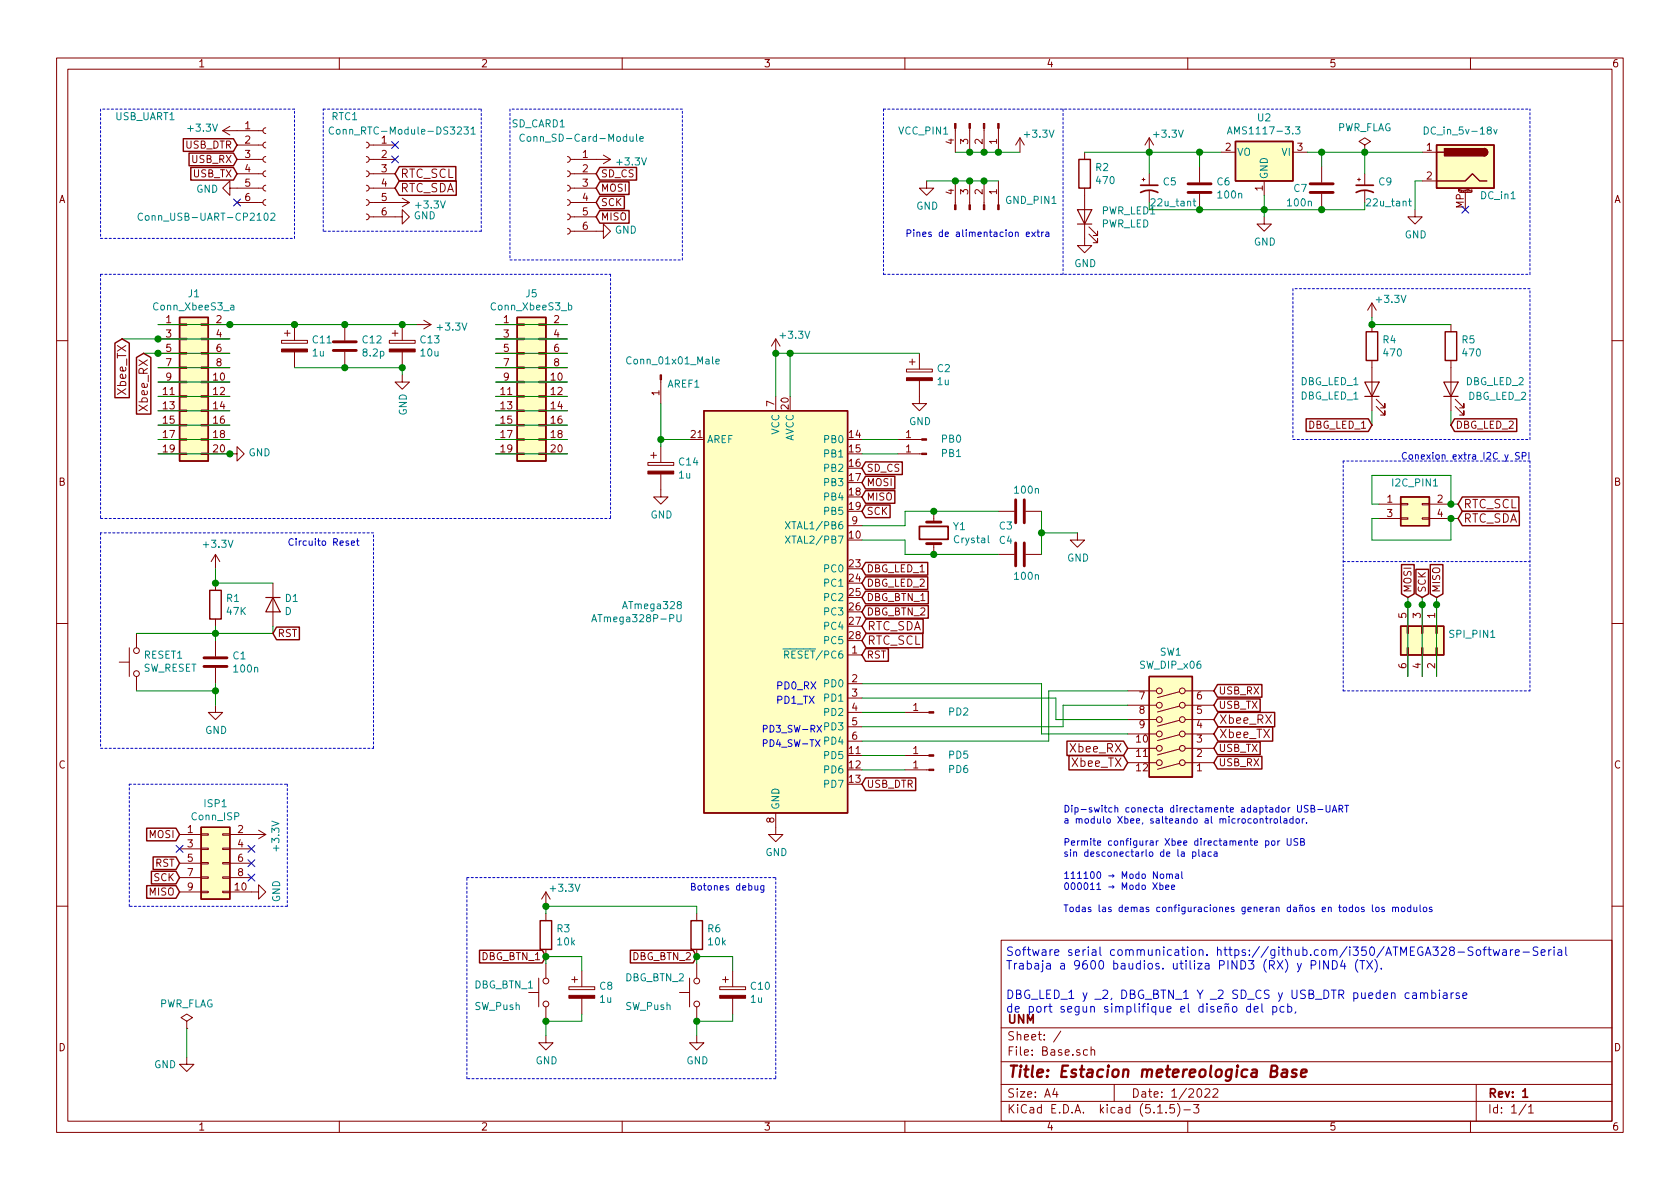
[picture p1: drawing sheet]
EESchema Schematic File Version 4
EELAYER 30 0
EELAYER END
$Descr A4 11693 8268
encoding utf-8
Sheet 1 1
Title "Estacion metereologica Base"
Date "1/2022"
Rev "1"
Comp "UNM"
Comment1 ""
Comment2 ""
Comment3 ""
Comment4 ""
$EndDescr
$Comp
L MCU_Microchip_ATmega:ATmega328P-PU ATmega328
U 1 1
P 5400 4250
F 0 "ATmega328" H 4756 4296 50  0000 R CNN
F 1 "ATmega328P-PU" H 4756 4205 50  0000 R CNN
F 2 "Package_DIP:DIP-28_W7.62mm_Socket" H 5400 4250 50  0001 C CIN
F 3 "http://ww1.microchip.com/downloads/en/DeviceDoc/ATmega328_P%20AVR%20MCU%20with%20picoPower%20Technology%20Data%20Sheet%2040001984A.pdf" H 5400 4250 50  0001 C CNN
	1    5400 4250
	1    0    0    -1  
$EndComp
$Comp
L Connector:Conn_01x06_Female J?
U 1 1
P 1850 1100
AR Path="/609983D9/609CA6F3" Ref="J?"  Part="1" 
AR Path="/609CA6F3" Ref="USB_UART1"  Part="1" 
F 0 "USB_UART1" H 800 1400 50  0000 L CNN
F 1 "Conn_USB-UART-CP2102" H 950 700 50  0000 L CNN
F 2 "Connector_PinSocket_2.54mm:PinSocket_1x06_P2.54mm_Vertical" H 1850 1100 50  0001 C CNN
F 3 "~" H 1850 1100 50  0001 C CNN
	1    1850 1100
	1    0    0    -1  
$EndComp
Text GLabel 1650 1000 0    50   Input ~ 0
USB_DTR
Text GLabel 1650 1100 0    50   Input ~ 0
USB_RX
Text GLabel 1650 1200 0    50   Input ~ 0
USB_TX
NoConn ~ 1650 1400
$Comp
L power:GND #PWR?
U 1 1
P 1650 1300
AR Path="/609983D9/609CA6FD" Ref="#PWR?"  Part="1" 
AR Path="/609CA6FD" Ref="#PWR06"  Part="1" 
F 0 "#PWR06" H 1650 1050 50  0001 C CNN
F 1 "GND" V 1655 1172 50  0000 R CNN
F 2 "" H 1650 1300 50  0001 C CNN
F 3 "" H 1650 1300 50  0001 C CNN
	1    1650 1300
	0    1    1    0   
$EndComp
$Comp
L power:+3.3V #PWR?
U 1 1
P 1650 900
AR Path="/609983D9/609CA703" Ref="#PWR?"  Part="1" 
AR Path="/609CA703" Ref="#PWR05"  Part="1" 
F 0 "#PWR05" H 1650 750 50  0001 C CNN
F 1 "+3.3V" V 1665 1028 50  0000 L CNN
F 2 "" H 1650 900 50  0001 C CNN
F 3 "" H 1650 900 50  0001 C CNN
	1    1650 900 
	0    -1   -1   0   
$EndComp
Wire Notes Line
	2050 750  700  750 
Wire Notes Line
	700  750  700  1650
Wire Notes Line
	700  1650 2050 1650
Wire Notes Line
	2050 1650 2050 750 
$Comp
L Connector:Conn_01x06_Female RTC1
U 1 1
P 2550 1200
F 0 "RTC1" H 2700 1600 50  0000 C CNN
F 1 "Conn_RTC-Module-DS3231" H 2300 1500 50  0000 C CNN
F 2 "Connector_PinSocket_2.54mm:PinSocket_1x06_P2.54mm_Vertical" H 2550 1200 50  0001 C CNN
F 3 "~" H 2550 1200 50  0001 C CNN
	1    2550 1200
	-1   0    0    -1  
$EndComp
Text GLabel 2750 1300 2    59   Input ~ 0
RTC_SDA
Text GLabel 2750 1200 2    59   Input ~ 0
RTC_SCL
$Comp
L power:+3.3V #PWR09
U 1 1
P 2750 1400
F 0 "#PWR09" H 2750 1250 50  0001 C CNN
F 1 "+3.3V" V 2765 1528 50  0000 L CNN
F 2 "" H 2750 1400 50  0001 C CNN
F 3 "" H 2750 1400 50  0001 C CNN
	1    2750 1400
	0    1    1    0   
$EndComp
$Comp
L power:GND #PWR010
U 1 1
P 2750 1500
F 0 "#PWR010" H 2750 1250 50  0001 C CNN
F 1 "GND" V 2755 1372 50  0000 R CNN
F 2 "" H 2750 1500 50  0001 C CNN
F 3 "" H 2750 1500 50  0001 C CNN
	1    2750 1500
	0    -1   -1   0   
$EndComp
NoConn ~ 2750 1100
NoConn ~ 2750 1000
Wire Notes Line
	2250 750  3350 750 
Wire Notes Line
	3350 750  3350 1600
Wire Notes Line
	3350 1600 2250 1600
Wire Notes Line
	2250 1600 2250 750 
$Comp
L Connector:Conn_01x06_Female J?
U 1 1
P 3950 1300
AR Path="/609BBA6C/609D2D27" Ref="J?"  Part="1" 
AR Path="/609D2D27" Ref="SD_CARD1"  Part="1" 
F 0 "SD_CARD1" H 4150 1750 50  0000 C CNN
F 1 "Conn_SD-Card-Module" H 3850 1650 50  0000 C CNN
F 2 "Connector_PinSocket_2.54mm:PinSocket_1x06_P2.54mm_Vertical" H 3950 1300 50  0001 C CNN
F 3 "~" H 3950 1300 50  0001 C CNN
	1    3950 1300
	-1   0    0    -1  
$EndComp
$Comp
L power:+3.3V #PWR?
U 1 1
P 4150 1100
AR Path="/609BBA6C/609D2D2D" Ref="#PWR?"  Part="1" 
AR Path="/609D2D2D" Ref="#PWR011"  Part="1" 
F 0 "#PWR011" H 4150 950 50  0001 C CNN
F 1 "+3.3V" V 4165 1228 50  0000 L CNN
F 2 "" H 4150 1100 50  0001 C CNN
F 3 "" H 4150 1100 50  0001 C CNN
	1    4150 1100
	0    1    1    0   
$EndComp
Text GLabel 4150 1200 2    50   Input ~ 0
SD_CS
Text GLabel 4150 1300 2    50   Input ~ 0
MOSI
Text GLabel 4150 1400 2    50   Input ~ 0
SCK
Text GLabel 4150 1500 2    50   Input ~ 0
MISO
$Comp
L power:GND #PWR?
U 1 1
P 4150 1600
AR Path="/609BBA6C/609D2D37" Ref="#PWR?"  Part="1" 
AR Path="/609D2D37" Ref="#PWR012"  Part="1" 
F 0 "#PWR012" H 4150 1350 50  0001 C CNN
F 1 "GND" V 4155 1472 50  0000 R CNN
F 2 "" H 4150 1600 50  0001 C CNN
F 3 "" H 4150 1600 50  0001 C CNN
	1    4150 1600
	0    -1   -1   0   
$EndComp
Wire Notes Line
	4750 750  3550 750 
Wire Notes Line
	3550 750  3550 1800
Wire Notes Line
	3550 1800 4750 1800
Wire Notes Line
	4750 1800 4750 750 
$Comp
L Connector_Generic:Conn_02x10_Odd_Even J1
U 1 1
P 1300 2650
F 0 "J1" H 1350 3267 50  0000 C CNN
F 1 "Conn_XbeeS3_a" H 1350 3176 50  0000 C CNN
F 2 "Connector_PinSocket_2.00mm:PinSocket_2x10_P2.00mm_Vertical" H 1300 2650 50  0001 C CNN
F 3 "~" H 1300 2650 50  0001 C CNN
	1    1300 2650
	1    0    0    -1  
$EndComp
$Comp
L Connector_Generic:Conn_02x10_Odd_Even J5
U 1 1
P 3650 2650
F 0 "J5" H 3700 3267 50  0000 C CNN
F 1 "Conn_XbeeS3_b" H 3700 3176 50  0000 C CNN
F 2 "Connector_PinSocket_2.00mm:PinSocket_2x10_P2.00mm_Vertical" H 3650 2650 50  0001 C CNN
F 3 "~" H 3650 2650 50  0001 C CNN
	1    3650 2650
	1    0    0    -1  
$EndComp
Wire Wire Line
	3950 2650 3450 2650
Wire Wire Line
	3450 2550 3950 2550
Wire Wire Line
	3950 2450 3450 2450
Wire Wire Line
	3450 2350 3950 2350
Wire Wire Line
	3950 2250 3450 2250
Wire Wire Line
	3950 2750 3450 2750
Wire Wire Line
	3950 2850 3450 2850
Wire Wire Line
	3950 2950 3450 2950
Wire Wire Line
	3950 3050 3450 3050
Wire Wire Line
	3950 3150 3450 3150
Wire Wire Line
	1600 3050 1100 3050
Wire Wire Line
	1600 2950 1100 2950
Wire Wire Line
	1600 2850 1100 2850
Wire Wire Line
	1600 2750 1100 2750
Wire Wire Line
	1600 2650 1100 2650
Wire Wire Line
	1600 2550 1100 2550
Wire Wire Line
	1600 2450 1100 2450
Wire Notes Line
	700  1900 700  3600
Wire Wire Line
	1600 2350 1100 2350
Wire Wire Line
	1600 2250 1100 2250
Wire Wire Line
	1600 3150 1100 3150
$Comp
L power:GND #PWR?
U 1 1
P 1600 3150
AR Path="/609BBA6C/609EFB9F" Ref="#PWR?"  Part="1" 
AR Path="/609EFB9F" Ref="#PWR02"  Part="1" 
F 0 "#PWR02" H 1600 2900 50  0001 C CNN
F 1 "GND" V 1605 3022 50  0000 R CNN
F 2 "" H 1600 3150 50  0001 C CNN
F 3 "" H 1600 3150 50  0001 C CNN
	1    1600 3150
	0    -1   -1   0   
$EndComp
Connection ~ 1600 3150
$Comp
L power:+3.3V #PWR?
U 1 1
P 2900 2250
AR Path="/609BBA6C/609F133F" Ref="#PWR?"  Part="1" 
AR Path="/609F133F" Ref="#PWR01"  Part="1" 
F 0 "#PWR01" H 2900 2100 50  0001 C CNN
F 1 "+3.3V" V 2915 2378 50  0000 L CNN
F 2 "" H 2900 2250 50  0001 C CNN
F 3 "" H 2900 2250 50  0001 C CNN
	1    2900 2250
	0    1    1    0   
$EndComp
Connection ~ 1600 2250
Text GLabel 1000 2450 3    59   Input ~ 0
Xbee_RX
Text GLabel 850  2350 3    59   Input ~ 0
Xbee_TX
$Comp
L Switch:SW_Push DBG_BTN_1
U 1 1
P 3800 6900
F 0 "DBG_BTN_1" V 3850 7400 50  0000 R CNN
F 1 "SW_Push" V 3700 7400 50  0000 R CNN
F 2 "Button_Switch_THT:SW_TH_Tactile_Omron_B3F-10xx" H 3800 7100 50  0001 C CNN
F 3 "~" H 3800 7100 50  0001 C CNN
	1    3800 6900
	0    -1   -1   0   
$EndComp
$Comp
L Device:CP C8
U 1 1
P 4050 6900
F 0 "C8" H 4168 6946 50  0000 L CNN
F 1 "1u" H 4168 6855 50  0000 L CNN
F 2 "Capacitor_THT:CP_Radial_D5.0mm_P2.50mm" H 4088 6750 50  0001 C CNN
F 3 "~" H 4050 6900 50  0001 C CNN
	1    4050 6900
	1    0    0    -1  
$EndComp
$Comp
L Device:R R3
U 1 1
P 3800 6500
F 0 "R3" H 3870 6546 50  0000 L CNN
F 1 "10k" H 3870 6455 50  0000 L CNN
F 2 "Resistor_THT:R_Axial_DIN0207_L6.3mm_D2.5mm_P7.62mm_Horizontal" V 3730 6500 50  0001 C CNN
F 3 "~" H 3800 6500 50  0001 C CNN
	1    3800 6500
	1    0    0    -1  
$EndComp
$Comp
L power:GND #PWR021
U 1 1
P 3800 7200
F 0 "#PWR021" H 3800 6950 50  0001 C CNN
F 1 "GND" H 3805 7027 50  0000 C CNN
F 2 "" H 3800 7200 50  0001 C CNN
F 3 "" H 3800 7200 50  0001 C CNN
	1    3800 7200
	1    0    0    -1  
$EndComp
$Comp
L power:+3.3V #PWR?
U 1 1
P 3800 6300
AR Path="/609BBA6C/609B1ED1" Ref="#PWR?"  Part="1" 
AR Path="/609B1ED1" Ref="#PWR020"  Part="1" 
F 0 "#PWR020" H 3800 6150 50  0001 C CNN
F 1 "+3.3V" H 3815 6428 50  0000 L CNN
F 2 "" H 3800 6300 50  0001 C CNN
F 3 "" H 3800 6300 50  0001 C CNN
	1    3800 6300
	1    0    0    -1  
$EndComp
Wire Wire Line
	3800 6300 3800 6350
Wire Wire Line
	3800 6650 3800 6700
Wire Wire Line
	3800 7100 3800 7200
Wire Wire Line
	3800 7100 4050 7100
Wire Wire Line
	4050 7100 4050 7050
Connection ~ 3800 7100
Wire Wire Line
	4050 6750 4050 6650
Wire Wire Line
	4050 6650 3800 6650
Connection ~ 3800 6650
Text GLabel 3800 6650 0    50   Input ~ 0
DBG_BTN_1
$Comp
L Switch:SW_Push DBG_BTN_2
U 1 1
P 4850 6900
F 0 "DBG_BTN_2" V 4950 7400 50  0000 R CNN
F 1 "SW_Push" V 4750 7400 50  0000 R CNN
F 2 "Button_Switch_THT:SW_TH_Tactile_Omron_B3F-10xx" H 4850 7100 50  0001 C CNN
F 3 "~" H 4850 7100 50  0001 C CNN
	1    4850 6900
	0    -1   -1   0   
$EndComp
$Comp
L Device:CP C10
U 1 1
P 5100 6900
F 0 "C10" H 5218 6946 50  0000 L CNN
F 1 "1u" H 5218 6855 50  0000 L CNN
F 2 "Capacitor_THT:CP_Radial_D5.0mm_P2.50mm" H 5138 6750 50  0001 C CNN
F 3 "~" H 5100 6900 50  0001 C CNN
	1    5100 6900
	1    0    0    -1  
$EndComp
$Comp
L Device:R R6
U 1 1
P 4850 6500
F 0 "R6" H 4920 6546 50  0000 L CNN
F 1 "10k" H 4920 6455 50  0000 L CNN
F 2 "Resistor_THT:R_Axial_DIN0207_L6.3mm_D2.5mm_P7.62mm_Horizontal" V 4780 6500 50  0001 C CNN
F 3 "~" H 4850 6500 50  0001 C CNN
	1    4850 6500
	1    0    0    -1  
$EndComp
$Comp
L power:GND #PWR026
U 1 1
P 4850 7200
F 0 "#PWR026" H 4850 6950 50  0001 C CNN
F 1 "GND" H 4855 7027 50  0000 C CNN
F 2 "" H 4850 7200 50  0001 C CNN
F 3 "" H 4850 7200 50  0001 C CNN
	1    4850 7200
	1    0    0    -1  
$EndComp
Wire Wire Line
	4850 6300 4850 6350
Wire Wire Line
	4850 6650 4850 6700
Wire Wire Line
	4850 7100 4850 7200
Wire Wire Line
	4850 7100 5100 7100
Wire Wire Line
	5100 7100 5100 7050
Connection ~ 4850 7100
Wire Wire Line
	5100 6750 5100 6650
Wire Wire Line
	5100 6650 4850 6650
Connection ~ 4850 6650
Text GLabel 4850 6650 0    50   Input ~ 0
DBG_BTN_2
Wire Wire Line
	3800 6300 4850 6300
Connection ~ 3800 6300
Text GLabel 10100 2950 2    50   Input ~ 0
DBG_LED_2
Wire Wire Line
	10100 2950 10100 2850
Text GLabel 9550 2950 0    50   Input ~ 0
DBG_LED_1
Wire Wire Line
	9550 2950 9550 2850
Wire Notes Line
	3250 6100 5400 6100
Wire Notes Line
	5400 6100 5400 7500
Wire Notes Line
	5400 7500 3250 7500
Wire Notes Line
	3250 7500 3250 6100
Wire Notes Line
	9000 3050 10650 3050
$Comp
L power:GND #PWR014
U 1 1
P 5400 5750
F 0 "#PWR014" H 5400 5500 50  0001 C CNN
F 1 "GND" H 5405 5577 50  0000 C CNN
F 2 "" H 5400 5750 50  0001 C CNN
F 3 "" H 5400 5750 50  0001 C CNN
	1    5400 5750
	1    0    0    -1  
$EndComp
Text GLabel 6000 3250 2    50   Input ~ 0
SD_CS
Text GLabel 6000 3350 2    50   Input ~ 0
MOSI
Text GLabel 6000 3450 2    50   Input ~ 0
MISO
Text GLabel 6000 4350 2    59   Input ~ 0
RTC_SDA
Text GLabel 6000 4450 2    59   Input ~ 0
RTC_SCL
Text GLabel 6000 5450 2    50   Input ~ 0
USB_DTR
Text GLabel 8450 5000 2    59   Input ~ 0
Xbee_RX
Text GLabel 8450 5100 2    59   Input ~ 0
Xbee_TX
$Comp
L power:+3.3V #PWR?
U 1 1
P 5400 2450
AR Path="/609BBA6C/60A082EE" Ref="#PWR?"  Part="1" 
AR Path="/60A082EE" Ref="#PWR013"  Part="1" 
F 0 "#PWR013" H 5400 2300 50  0001 C CNN
F 1 "+3.3V" H 5415 2578 50  0000 L CNN
F 2 "" H 5400 2450 50  0001 C CNN
F 3 "" H 5400 2450 50  0001 C CNN
	1    5400 2450
	1    0    0    -1  
$EndComp
$Comp
L Device:CP C2
U 1 1
P 6400 2600
F 0 "C2" H 6518 2646 50  0000 L CNN
F 1 "1u" H 6518 2555 50  0000 L CNN
F 2 "Capacitor_THT:CP_Radial_D5.0mm_P2.50mm" H 6438 2450 50  0001 C CNN
F 3 "~" H 6400 2600 50  0001 C CNN
	1    6400 2600
	1    0    0    -1  
$EndComp
$Comp
L power:GND #PWR015
U 1 1
P 6400 2750
F 0 "#PWR015" H 6400 2500 50  0001 C CNN
F 1 "GND" H 6405 2577 50  0000 C CNN
F 2 "" H 6400 2750 50  0001 C CNN
F 3 "" H 6400 2750 50  0001 C CNN
	1    6400 2750
	1    0    0    -1  
$EndComp
Wire Wire Line
	6400 2450 5500 2450
Wire Wire Line
	5400 2450 5400 2750
$Comp
L Device:Crystal Y1
U 1 1
P 6500 3700
F 0 "Y1" V 6454 3831 50  0000 L CNN
F 1 "Crystal" V 6545 3831 50  0000 L CNN
F 2 "Crystal:Crystal_HC49-4H_Vertical" H 6500 3700 50  0001 C CNN
F 3 "~" H 6500 3700 50  0001 C CNN
	1    6500 3700
	0    1    1    0   
$EndComp
$Comp
L Device:C C3
U 1 1
P 7100 3550
F 0 "C3" V 7200 3400 50  0000 L CNN
F 1 "100n" V 6950 3500 50  0000 L CNN
F 2 "Capacitor_THT:C_Disc_D5.0mm_W2.5mm_P2.50mm" H 7138 3400 50  0001 C CNN
F 3 "~" H 7100 3550 50  0001 C CNN
	1    7100 3550
	0    1    1    0   
$EndComp
$Comp
L Device:C C4
U 1 1
P 7100 3850
F 0 "C4" V 7000 3700 50  0000 L CNN
F 1 "100n" V 7250 3800 50  0000 L CNN
F 2 "Capacitor_THT:C_Disc_D5.0mm_W2.5mm_P2.50mm" H 7138 3700 50  0001 C CNN
F 3 "~" H 7100 3850 50  0001 C CNN
	1    7100 3850
	0    1    1    0   
$EndComp
$Comp
L power:GND #PWR016
U 1 1
P 7500 3700
F 0 "#PWR016" H 7500 3450 50  0001 C CNN
F 1 "GND" H 7505 3527 50  0000 C CNN
F 2 "" H 7500 3700 50  0001 C CNN
F 3 "" H 7500 3700 50  0001 C CNN
	1    7500 3700
	1    0    0    -1  
$EndComp
Wire Wire Line
	7500 3700 7250 3700
Wire Wire Line
	7250 3700 7250 3550
Wire Wire Line
	7250 3850 7250 3700
Connection ~ 7250 3700
Wire Wire Line
	6950 3550 6500 3550
Wire Wire Line
	6300 3550 6300 3650
Wire Wire Line
	6300 3650 6000 3650
Connection ~ 6500 3550
Wire Wire Line
	6500 3550 6300 3550
Wire Wire Line
	6000 3750 6300 3750
Wire Wire Line
	6300 3750 6300 3850
Wire Wire Line
	6300 3850 6500 3850
Connection ~ 6500 3850
Wire Wire Line
	6500 3850 6950 3850
Connection ~ 5400 2450
Text GLabel 6000 4150 2    50   Input ~ 0
DBG_BTN_1
Text GLabel 6000 4250 2    50   Input ~ 0
DBG_BTN_2
Text GLabel 6000 3950 2    50   Input ~ 0
DBG_LED_1
Text GLabel 6000 4050 2    50   Input ~ 0
DBG_LED_2
$Comp
L Device:R R1
U 1 1
P 1500 4200
F 0 "R1" H 1570 4246 50  0000 L CNN
F 1 "47K" H 1570 4155 50  0000 L CNN
F 2 "Resistor_THT:R_Axial_DIN0207_L6.3mm_D2.5mm_P7.62mm_Horizontal" V 1430 4200 50  0001 C CNN
F 3 "~" H 1500 4200 50  0001 C CNN
	1    1500 4200
	1    0    0    -1  
$EndComp
$Comp
L Device:D D1
U 1 1
P 1900 4200
F 0 "D1" V 1854 4279 50  0000 L CNN
F 1 "D" V 1945 4279 50  0000 L CNN
F 2 "Diode_THT:D_5W_P10.16mm_Horizontal" H 1900 4200 50  0001 C CNN
F 3 "~" H 1900 4200 50  0001 C CNN
	1    1900 4200
	0    1    1    0   
$EndComp
$Comp
L Device:C C1
U 1 1
P 1500 4600
F 0 "C1" H 1615 4646 50  0000 L CNN
F 1 "100n" H 1615 4555 50  0000 L CNN
F 2 "Capacitor_THT:C_Disc_D6.0mm_W2.5mm_P5.00mm" H 1538 4450 50  0001 C CNN
F 3 "~" H 1500 4600 50  0001 C CNN
	1    1500 4600
	1    0    0    -1  
$EndComp
$Comp
L Switch:SW_Push RESET1
U 1 1
P 950 4600
F 0 "RESET1" V 996 4552 50  0000 R CNN
F 1 "SW_RESET" V 905 4552 50  0000 R CNN
F 2 "Button_Switch_THT:SW_TH_Tactile_Omron_B3F-10xx" H 950 4800 50  0001 C CNN
F 3 "~" H 950 4800 50  0001 C CNN
	1    950  4600
	0    -1   -1   0   
$EndComp
$Comp
L power:+3.3V #PWR03
U 1 1
P 1500 3950
F 0 "#PWR03" H 1500 3800 50  0001 C CNN
F 1 "+3.3V" H 1515 4123 50  0000 C CNN
F 2 "" H 1500 3950 50  0001 C CNN
F 3 "" H 1500 3950 50  0001 C CNN
	1    1500 3950
	1    0    0    -1  
$EndComp
$Comp
L power:GND #PWR04
U 1 1
P 1500 4900
F 0 "#PWR04" H 1500 4650 50  0001 C CNN
F 1 "GND" H 1505 4727 50  0000 C CNN
F 2 "" H 1500 4900 50  0001 C CNN
F 3 "" H 1500 4900 50  0001 C CNN
	1    1500 4900
	1    0    0    -1  
$EndComp
Wire Wire Line
	950  4800 1500 4800
Wire Wire Line
	1500 4800 1500 4750
Wire Wire Line
	1500 4800 1500 4900
Connection ~ 1500 4800
Wire Wire Line
	950  4400 1500 4400
Wire Wire Line
	1500 4400 1500 4350
Wire Wire Line
	1500 4450 1500 4400
Connection ~ 1500 4400
Wire Wire Line
	1500 4050 1500 3950
Wire Wire Line
	1900 4050 1500 4050
Connection ~ 1500 4050
Wire Wire Line
	1900 4350 1900 4400
Wire Wire Line
	1900 4400 1500 4400
Text GLabel 1900 4400 2    50   Input ~ 0
RST
Wire Notes Line
	2600 3700 700  3700
Wire Notes Line
	700  3700 700  5200
Text GLabel 6000 4550 2    50   Input ~ 0
RST
$Comp
L Connector_Generic:Conn_02x05_Odd_Even ISP1
U 1 1
P 1450 6000
F 0 "ISP1" H 1500 6417 50  0000 C CNN
F 1 "Conn_ISP" H 1500 6326 50  0000 C CNN
F 2 "Connector_IDC:IDC-Header_2x05_P2.54mm_Vertical" H 1450 6000 50  0001 C CNN
F 3 "~" H 1450 6000 50  0001 C CNN
	1    1450 6000
	1    0    0    -1  
$EndComp
$Comp
L power:GND #PWR08
U 1 1
P 1750 6200
F 0 "#PWR08" H 1750 5950 50  0001 C CNN
F 1 "GND" H 1755 6027 50  0000 C CNN
F 2 "" H 1750 6200 50  0001 C CNN
F 3 "" H 1750 6200 50  0001 C CNN
	1    1750 6200
	0    -1   -1   0   
$EndComp
$Comp
L power:+3.3V #PWR07
U 1 1
P 1750 5800
F 0 "#PWR07" H 1750 5650 50  0001 C CNN
F 1 "+3.3V" H 1765 5973 50  0000 C CNN
F 2 "" H 1750 5800 50  0001 C CNN
F 3 "" H 1750 5800 50  0001 C CNN
	1    1750 5800
	0    1    1    0   
$EndComp
NoConn ~ 1250 5900
Text GLabel 1250 5800 0    50   Input ~ 0
MOSI
Text GLabel 1250 6200 0    50   Input ~ 0
MISO
Text GLabel 1250 6100 0    50   Input ~ 0
SCK
Text GLabel 1250 6000 0    50   Input ~ 0
RST
NoConn ~ 1750 6100
NoConn ~ 1750 6000
NoConn ~ 1750 5900
Wire Notes Line
	900  6300 900  5450
Wire Notes Line
	2000 5450 2000 6300
Text GLabel 6000 3550 2    50   Input ~ 0
SCK
Text Notes 5400 4800 0    50   ~ 0
PD0_RX
Text Notes 5400 4900 0    50   ~ 0
PD1_TX
Text Notes 5300 5100 0    47   ~ 0
PD3_SW-RX
Text Notes 5300 5200 0    47   ~ 0
PD4_SW-TX
Text Notes 7000 7050 0    59   ~ 0
DBG_LED_1 y _2, DBG_BTN_1 Y _2 SD_CS y USB_DTR pueden cambiarse\nde port segun simplifique el diseño del pcb,
Text Notes 7000 6750 0    59   ~ 0
Software serial communication. https://github.com/i350/ATMEGA328-Software-Serial\nTrabaja a 9600 baudios. utiliza PIND3 (RX) y PIND4 (TX).
$Comp
L power:PWR_FLAG #FLG01
U 1 1
P 1300 7150
F 0 "#FLG01" H 1300 7225 50  0001 C CNN
F 1 "PWR_FLAG" H 1300 7323 50  0000 C CNN
F 2 "" H 1300 7150 50  0001 C CNN
F 3 "~" H 1300 7150 50  0001 C CNN
	1    1300 7150
	1    0    0    -1  
$EndComp
$Comp
L power:GND #PWR022
U 1 1
P 1300 7350
F 0 "#PWR022" H 1300 7100 50  0001 C CNN
F 1 "GND" H 1150 7300 50  0000 C CNN
F 2 "" H 1300 7350 50  0001 C CNN
F 3 "" H 1300 7350 50  0001 C CNN
	1    1300 7350
	1    0    0    -1  
$EndComp
Wire Wire Line
	1300 7150 1300 7350
Wire Notes Line
	4250 1900 4250 3600
Wire Notes Line
	700  3600 4250 3600
Wire Notes Line
	700  1900 4250 1900
Wire Wire Line
	1000 2450 1100 2450
Connection ~ 1100 2450
Wire Wire Line
	850  2350 1100 2350
Connection ~ 1100 2350
$Comp
L Device:CP C11
U 1 1
P 2050 2400
F 0 "C11" H 2168 2446 50  0000 L CNN
F 1 "1u" H 2168 2355 50  0000 L CNN
F 2 "Capacitor_THT:CP_Radial_D5.0mm_P2.50mm" H 2088 2250 50  0001 C CNN
F 3 "~" H 2050 2400 50  0001 C CNN
	1    2050 2400
	1    0    0    -1  
$EndComp
$Comp
L Device:C C12
U 1 1
P 2400 2400
F 0 "C12" H 2515 2446 50  0000 L CNN
F 1 "8.2p" H 2515 2355 50  0000 L CNN
F 2 "Capacitor_THT:C_Disc_D6.0mm_W2.5mm_P5.00mm" H 2438 2250 50  0001 C CNN
F 3 "~" H 2400 2400 50  0001 C CNN
	1    2400 2400
	1    0    0    -1  
$EndComp
$Comp
L Device:CP C13
U 1 1
P 2800 2400
F 0 "C13" H 2918 2446 50  0000 L CNN
F 1 "10u" H 2918 2355 50  0000 L CNN
F 2 "Capacitor_THT:CP_Radial_D5.0mm_P2.50mm" H 2838 2250 50  0001 C CNN
F 3 "~" H 2800 2400 50  0001 C CNN
	1    2800 2400
	1    0    0    -1  
$EndComp
Wire Wire Line
	2900 2250 2800 2250
Connection ~ 2050 2250
Wire Wire Line
	2050 2250 1600 2250
Connection ~ 2400 2250
Wire Wire Line
	2400 2250 2050 2250
Connection ~ 2800 2250
Wire Wire Line
	2800 2250 2400 2250
$Comp
L power:GND #PWR?
U 1 1
P 2800 2600
AR Path="/609BBA6C/61328273" Ref="#PWR?"  Part="1" 
AR Path="/61328273" Ref="#PWR0101"  Part="1" 
F 0 "#PWR0101" H 2800 2350 50  0001 C CNN
F 1 "GND" V 2805 2472 50  0000 R CNN
F 2 "" H 2800 2600 50  0001 C CNN
F 3 "" H 2800 2600 50  0001 C CNN
	1    2800 2600
	1    0    0    -1  
$EndComp
Wire Wire Line
	2800 2600 2800 2550
Wire Wire Line
	2050 2550 2400 2550
Connection ~ 2800 2550
Connection ~ 2400 2550
Wire Wire Line
	2400 2550 2800 2550
$Comp
L Device:CP C14
U 1 1
P 4600 3250
F 0 "C14" H 4718 3296 50  0000 L CNN
F 1 "1u" H 4718 3205 50  0000 L CNN
F 2 "Capacitor_THT:CP_Radial_D5.0mm_P2.50mm" H 4638 3100 50  0001 C CNN
F 3 "~" H 4600 3250 50  0001 C CNN
	1    4600 3250
	1    0    0    -1  
$EndComp
$Comp
L power:GND #PWR023
U 1 1
P 4600 3400
F 0 "#PWR023" H 4600 3150 50  0001 C CNN
F 1 "GND" H 4605 3227 50  0000 C CNN
F 2 "" H 4600 3400 50  0001 C CNN
F 3 "" H 4600 3400 50  0001 C CNN
	1    4600 3400
	1    0    0    -1  
$EndComp
Wire Wire Line
	4600 3100 4600 3050
Wire Wire Line
	4600 3050 4800 3050
$Comp
L Connector:Conn_01x01_Male AREF1
U 1 1
P 4600 2600
F 0 "AREF1" V 4662 2644 50  0000 L CNN
F 1 "Conn_01x01_Male" V 4500 2350 50  0000 L CNN
F 2 "Connector_PinHeader_2.54mm:PinHeader_1x01_P2.54mm_Vertical" H 4600 2600 50  0001 C CNN
F 3 "~" H 4600 2600 50  0001 C CNN
	1    4600 2600
	0    1    1    0   
$EndComp
Wire Wire Line
	4600 2800 4600 3050
Connection ~ 4600 3050
$Comp
L Connector:Conn_01x01_Male PB0
U 1 1
P 6450 3050
F 0 "PB0" H 6200 3050 50  0000 L CNN
F 1 " " V 6350 2800 50  0000 L CNN
F 2 "Connector_PinHeader_2.54mm:PinHeader_1x01_P2.54mm_Vertical" H 6450 3050 50  0001 C CNN
F 3 "~" H 6450 3050 50  0001 C CNN
	1    6450 3050
	-1   0    0    1   
$EndComp
$Comp
L Connector:Conn_01x01_Male PB1
U 1 1
P 6450 3150
F 0 "PB1" H 6200 3150 50  0000 L CNN
F 1 " " V 6350 2900 50  0000 L CNN
F 2 "Connector_PinHeader_2.54mm:PinHeader_1x01_P2.54mm_Vertical" H 6450 3150 50  0001 C CNN
F 3 "~" H 6450 3150 50  0001 C CNN
	1    6450 3150
	-1   0    0    1   
$EndComp
Wire Wire Line
	6000 3050 6250 3050
Wire Wire Line
	6250 3150 6000 3150
Wire Wire Line
	5500 2750 5500 2450
Connection ~ 5500 2450
Wire Wire Line
	5500 2450 5400 2450
$Comp
L Connector:Conn_01x01_Male PD2
U 1 1
P 6500 4950
F 0 "PD2" H 6250 4950 50  0000 L CNN
F 1 " " V 6400 4700 50  0000 L CNN
F 2 "Connector_PinHeader_2.54mm:PinHeader_1x01_P2.54mm_Vertical" H 6500 4950 50  0001 C CNN
F 3 "~" H 6500 4950 50  0001 C CNN
	1    6500 4950
	-1   0    0    1   
$EndComp
$Comp
L Connector:Conn_01x01_Male PD5
U 1 1
P 6500 5250
F 0 "PD5" H 6250 5250 50  0000 L CNN
F 1 " " V 6400 5000 50  0000 L CNN
F 2 "Connector_PinHeader_2.54mm:PinHeader_1x01_P2.54mm_Vertical" H 6500 5250 50  0001 C CNN
F 3 "~" H 6500 5250 50  0001 C CNN
	1    6500 5250
	-1   0    0    1   
$EndComp
$Comp
L Connector:Conn_01x01_Male PD6
U 1 1
P 6500 5350
F 0 "PD6" H 6250 5350 50  0000 L CNN
F 1 " " V 6400 5100 50  0000 L CNN
F 2 "Connector_PinHeader_2.54mm:PinHeader_1x01_P2.54mm_Vertical" H 6500 5350 50  0001 C CNN
F 3 "~" H 6500 5350 50  0001 C CNN
	1    6500 5350
	-1   0    0    1   
$EndComp
Wire Wire Line
	6000 4950 6300 4950
Wire Wire Line
	6000 5250 6300 5250
Wire Wire Line
	6000 5350 6300 5350
Wire Wire Line
	7350 4850 6000 4850
Text GLabel 8450 5200 2    50   Input ~ 0
USB_TX
Text GLabel 7850 5200 0    59   Input ~ 0
Xbee_RX
Text Notes 7400 6350 0    47   ~ 0
Dip-switch conecta directamente adaptador USB-UART\na modulo Xbee, salteando al microcontrolador. \n\nPermite configurar Xbee directamente por USB \nsin desconectarlo de la placa\n\n111100 → Modo Nomal\n000011 → Modo Xbee\n\nTodas las demas configuraciones generan daños en todos los modulos
Text GLabel 8450 4800 2    50   Input ~ 0
USB_RX
$Comp
L Switch:SW_DIP_x06 SW1
U 1 1
P 8150 5000
F 0 "SW1" H 8150 4533 50  0000 C CNN
F 1 "SW_DIP_x06" H 8150 4624 50  0000 C CNN
F 2 "Button_Switch_THT:SW_DIP_SPSTx06_Slide_9.78x17.42mm_W7.62mm_P2.54mm" H 8150 5000 50  0001 C CNN
F 3 "~" H 8150 5000 50  0001 C CNN
	1    8150 5000
	-1   0    0    1   
$EndComp
Text GLabel 7850 5300 0    59   Input ~ 0
Xbee_TX
Text GLabel 8450 4900 2    50   Input ~ 0
USB_TX
Text GLabel 8450 5300 2    50   Input ~ 0
USB_RX
Wire Wire Line
	7250 5100 7850 5100
Wire Wire Line
	7250 4750 7250 5100
Wire Wire Line
	7250 4750 6000 4750
Wire Wire Line
	7300 5150 7300 4800
Wire Wire Line
	7300 5150 6000 5150
Wire Wire Line
	7300 4800 7850 4800
Wire Wire Line
	7350 5000 7850 5000
Wire Wire Line
	7350 4850 7350 5000
Wire Wire Line
	7400 5050 7400 4900
Wire Wire Line
	7400 4900 7850 4900
Wire Wire Line
	6000 5050 7400 5050
$Comp
L power:GND #PWR0103
U 1 1
P 6450 1250
F 0 "#PWR0103" H 6450 1000 50  0001 C CNN
F 1 "GND" H 6455 1077 50  0000 C CNN
F 2 "" H 6450 1250 50  0001 C CNN
F 3 "" H 6450 1250 50  0001 C CNN
	1    6450 1250
	1    0    0    -1  
$EndComp
Wire Notes Line
	6150 750  6150 1900
Wire Notes Line
	2000 6300 900  6300
Wire Notes Line
	900  5450 2000 5450
Wire Notes Line
	9350 3900 10650 3900
Wire Notes Line
	10650 3200 10650 4800
Wire Notes Line
	9350 4800 10650 4800
Wire Notes Line
	9350 3200 9350 4800
Wire Notes Line
	10650 3200 9350 3200
Connection ~ 10100 3600
Wire Wire Line
	10150 3600 10100 3600
Wire Wire Line
	10100 3750 10100 3600
Wire Wire Line
	9550 3750 10100 3750
Wire Wire Line
	9550 3600 9550 3750
Wire Wire Line
	9600 3600 9550 3600
Connection ~ 10100 3500
Wire Wire Line
	9550 3500 9600 3500
Wire Wire Line
	9550 3300 9550 3500
Wire Wire Line
	10100 3300 9550 3300
Wire Wire Line
	10100 3500 10100 3300
Wire Wire Line
	10150 3500 10100 3500
Text GLabel 10150 3600 2    59   Input ~ 0
RTC_SDA
Text GLabel 10150 3500 2    59   Input ~ 0
RTC_SCL
$Comp
L Connector_Generic:Conn_02x02_Odd_Even I2C_PIN1
U 1 1
P 9800 3500
F 0 "I2C_PIN1" H 9850 3650 50  0000 C CNN
F 1 " " H 9850 3626 50  0000 C CNN
F 2 "Connector_PinSocket_2.54mm:PinSocket_2x02_P2.54mm_Vertical" H 9800 3500 50  0001 C CNN
F 3 "~" H 9800 3500 50  0001 C CNN
	1    9800 3500
	1    0    0    -1  
$EndComp
Text GLabel 9800 4150 1    50   Input ~ 0
MOSI
Text GLabel 10000 4150 1    50   Input ~ 0
MISO
Text GLabel 9900 4150 1    50   Input ~ 0
SCK
Wire Notes Line
	2600 5200 2600 3700
Wire Notes Line
	700  5200 2600 5200
Text Notes 2000 3800 0    47   ~ 0
Circuito Reset
Text Notes 4800 6200 0    47   ~ 0
Botones debug
Text Notes 9750 3200 0    47   ~ 0
Conexion extra I2C y SPI
$Comp
L Connector_Generic:Conn_02x03_Odd_Even SPI_PIN1
U 1 1
P 9900 4400
F 0 "SPI_PIN1" V 9904 4580 50  0000 L CNN
F 1 " " V 9995 4580 50  0000 L CNN
F 2 "Connector_PinSocket_2.54mm:PinSocket_2x03_P2.54mm_Vertical" H 9900 4400 50  0001 C CNN
F 3 "~" H 9900 4400 50  0001 C CNN
	1    9900 4400
	0    1    1    0   
$EndComp
Wire Wire Line
	10000 4700 10000 4200
Wire Wire Line
	10000 4200 10000 4150
Connection ~ 10000 4200
Wire Wire Line
	9900 4150 9900 4200
Wire Wire Line
	9900 4200 9900 4700
Connection ~ 9900 4200
Wire Wire Line
	9800 4700 9800 4200
Wire Wire Line
	9800 4200 9800 4150
Connection ~ 9800 4200
Connection ~ 6650 1250
Wire Wire Line
	6450 1250 6650 1250
Connection ~ 6850 1050
Wire Wire Line
	6850 1050 6750 1050
Wire Wire Line
	6750 1050 6650 1050
Connection ~ 6750 1050
Connection ~ 6850 1250
Connection ~ 6750 1250
Wire Wire Line
	6750 1250 6850 1250
Wire Wire Line
	6650 1250 6750 1250
Wire Notes Line
	6150 1900 10650 1900
Wire Notes Line
	6150 750  10650 750 
Connection ~ 6950 1050
Wire Wire Line
	6950 1050 7100 1050
$Comp
L power:+3.3V #PWR?
U 1 1
P 7100 1050
AR Path="/609BBA6C/61EA0DFB" Ref="#PWR?"  Part="1" 
AR Path="/61EA0DFB" Ref="#PWR0102"  Part="1" 
F 0 "#PWR0102" H 7100 900 50  0001 C CNN
F 1 "+3.3V" H 7115 1178 50  0000 L CNN
F 2 "" H 7100 1050 50  0001 C CNN
F 3 "" H 7100 1050 50  0001 C CNN
	1    7100 1050
	1    0    0    -1  
$EndComp
Wire Wire Line
	6950 1050 6850 1050
Wire Wire Line
	6850 1250 6950 1250
$Comp
L Connector:Conn_01x04_Male GND_PIN1
U 1 1
P 6850 1450
F 0 "GND_PIN1" V 6912 1594 50  0000 L CNN
F 1 " " V 6750 1150 50  0000 L CNN
F 2 "Connector_PinHeader_2.54mm:PinHeader_1x04_P2.54mm_Vertical" H 6850 1450 50  0001 C CNN
F 3 "~" H 6850 1450 50  0001 C CNN
	1    6850 1450
	0    1    -1   0   
$EndComp
Wire Wire Line
	7550 1050 8000 1050
$Comp
L Connector:Conn_01x04_Male VCC_PIN1
U 1 1
P 6850 850
F 0 "VCC_PIN1" V 6900 250 50  0000 L CNN
F 1 " " V 6750 550 50  0000 L CNN
F 2 "Connector_PinHeader_2.54mm:PinHeader_1x04_P2.54mm_Vertical" H 6850 850 50  0001 C CNN
F 3 "~" H 6850 850 50  0001 C CNN
	1    6850 850 
	0    1    1    0   
$EndComp
Wire Wire Line
	8800 1450 8350 1450
Wire Wire Line
	8800 1450 8800 1500
Connection ~ 8800 1450
$Comp
L power:+3.3V #PWR?
U 1 1
P 8000 1050
AR Path="/609BBA6C/609B0A25" Ref="#PWR?"  Part="1" 
AR Path="/609B0A25" Ref="#PWR018"  Part="1" 
F 0 "#PWR018" H 8000 900 50  0001 C CNN
F 1 "+3.3V" H 8015 1178 50  0000 L CNN
F 2 "" H 8000 1050 50  0001 C CNN
F 3 "" H 8000 1050 50  0001 C CNN
	1    8000 1050
	1    0    0    -1  
$EndComp
$Comp
L power:PWR_FLAG #FLG0101
U 1 1
P 9500 1050
F 0 "#FLG0101" H 9500 1125 50  0001 C CNN
F 1 "PWR_FLAG" H 9500 1223 50  0000 C CNN
F 2 "" H 9500 1050 50  0001 C CNN
F 3 "~" H 9500 1050 50  0001 C CNN
	1    9500 1050
	1    0    0    -1  
$EndComp
Wire Notes Line
	9000 2000 9000 3050
Wire Notes Line
	10650 2000 9000 2000
Wire Notes Line
	10650 3050 10650 2000
Connection ~ 9550 2250
Wire Wire Line
	9550 2250 10100 2250
Wire Wire Line
	9550 2200 9550 2250
$Comp
L power:+3.3V #PWR?
U 1 1
P 9550 2200
AR Path="/609BBA6C/609CAF5E" Ref="#PWR?"  Part="1" 
AR Path="/609CAF5E" Ref="#PWR024"  Part="1" 
F 0 "#PWR024" H 9550 2050 50  0001 C CNN
F 1 "+3.3V" H 9565 2328 50  0000 L CNN
F 2 "" H 9550 2200 50  0001 C CNN
F 3 "" H 9550 2200 50  0001 C CNN
	1    9550 2200
	1    0    0    -1  
$EndComp
$Comp
L Device:LED DBG_LED_1
U 1 1
P 9550 2700
F 0 "DBG_LED_1" V 9600 3200 50  0000 R CNN
F 1 "DBG_LED_1" V 9500 3200 50  0000 R CNN
F 2 "LED_THT:LED_D3.0mm_Clear" H 9550 2700 50  0001 C CNN
F 3 "~" H 9550 2700 50  0001 C CNN
	1    9550 2700
	0    -1   -1   0   
$EndComp
$Comp
L Device:R R4
U 1 1
P 9550 2400
F 0 "R4" H 9620 2446 50  0000 L CNN
F 1 "470" H 9620 2355 50  0000 L CNN
F 2 "Resistor_THT:R_Axial_DIN0207_L6.3mm_D2.5mm_P7.62mm_Horizontal" V 9480 2400 50  0001 C CNN
F 3 "~" H 9550 2400 50  0001 C CNN
	1    9550 2400
	1    0    0    -1  
$EndComp
$Comp
L Device:LED DBG_LED_2
U 1 1
P 10100 2700
F 0 "DBG_LED_2" V 10150 2600 50  0000 R CNN
F 1 "DBG_LED_2" V 10048 2583 50  0000 R CNN
F 2 "LED_THT:LED_D3.0mm_Clear" H 10100 2700 50  0001 C CNN
F 3 "~" H 10100 2700 50  0001 C CNN
	1    10100 2700
	0    -1   -1   0   
$EndComp
$Comp
L Device:R R5
U 1 1
P 10100 2400
F 0 "R5" H 10170 2446 50  0000 L CNN
F 1 "470" H 10170 2355 50  0000 L CNN
F 2 "Resistor_THT:R_Axial_DIN0207_L6.3mm_D2.5mm_P7.62mm_Horizontal" V 10030 2400 50  0001 C CNN
F 3 "~" H 10100 2400 50  0001 C CNN
	1    10100 2400
	1    0    0    -1  
$EndComp
Wire Wire Line
	9500 1050 9900 1050
Connection ~ 8350 1450
Wire Wire Line
	8000 1450 8000 1400
Wire Wire Line
	8350 1450 8000 1450
Wire Wire Line
	8000 1050 8350 1050
Connection ~ 8000 1050
Wire Wire Line
	8000 1200 8000 1050
Connection ~ 8350 1050
Wire Wire Line
	8350 1150 8350 1050
$Comp
L Device:CP1_Small C5
U 1 1
P 8000 1300
F 0 "C5" H 8091 1346 50  0000 L CNN
F 1 "22u_tant" H 8000 1200 50  0000 L CNN
F 2 "Capacitor_THT:CP_Radial_Tantal_D5.0mm_P5.00mm" H 8000 1300 50  0001 C CNN
F 3 "~" H 8000 1300 50  0001 C CNN
	1    8000 1300
	1    0    0    -1  
$EndComp
Connection ~ 9500 1050
Wire Wire Line
	9500 1200 9500 1050
Connection ~ 9200 1450
Wire Wire Line
	9500 1450 9200 1450
Wire Wire Line
	9500 1400 9500 1450
$Comp
L Device:CP1_Small C9
U 1 1
P 9500 1300
F 0 "C9" H 9591 1346 50  0000 L CNN
F 1 "22u_tant" H 9500 1200 50  0000 L CNN
F 2 "Capacitor_THT:CP_Radial_Tantal_D5.0mm_P5.00mm" H 9500 1300 50  0001 C CNN
F 3 "~" H 9500 1300 50  0001 C CNN
	1    9500 1300
	1    0    0    -1  
$EndComp
Wire Notes Line
	10650 1900 10650 750 
Wire Notes Line
	7400 750  7400 1900
Wire Wire Line
	9850 1250 9900 1250
Wire Wire Line
	9850 1450 9850 1250
$Comp
L power:GND #PWR025
U 1 1
P 9850 1450
F 0 "#PWR025" H 9850 1200 50  0001 C CNN
F 1 "GND" H 9855 1277 50  0000 C CNN
F 2 "" H 9850 1450 50  0001 C CNN
F 3 "" H 9850 1450 50  0001 C CNN
	1    9850 1450
	1    0    0    -1  
$EndComp
$Comp
L power:GND #PWR017
U 1 1
P 7550 1650
F 0 "#PWR017" H 7550 1400 50  0001 C CNN
F 1 "GND" H 7555 1477 50  0000 C CNN
F 2 "" H 7550 1650 50  0001 C CNN
F 3 "" H 7550 1650 50  0001 C CNN
	1    7550 1650
	1    0    0    -1  
$EndComp
Connection ~ 9200 1050
Wire Wire Line
	9200 1050 9500 1050
Wire Wire Line
	9200 1050 9100 1050
Wire Wire Line
	9200 1150 9200 1050
Wire Wire Line
	8350 1050 8500 1050
Wire Wire Line
	9200 1450 8800 1450
Wire Wire Line
	8800 1350 8800 1450
$Comp
L Device:C C7
U 1 1
P 9200 1300
F 0 "C7" H 9000 1300 50  0000 L CNN
F 1 "100n" H 8950 1200 50  0000 L CNN
F 2 "Capacitor_THT:C_Disc_D5.0mm_W2.5mm_P2.50mm" H 9238 1150 50  0001 C CNN
F 3 "~" H 9200 1300 50  0001 C CNN
	1    9200 1300
	1    0    0    -1  
$EndComp
$Comp
L Device:C C6
U 1 1
P 8350 1300
F 0 "C6" H 8465 1346 50  0000 L CNN
F 1 "100n" H 8465 1255 50  0000 L CNN
F 2 "Capacitor_THT:C_Disc_D5.0mm_W2.5mm_P2.50mm" H 8388 1150 50  0001 C CNN
F 3 "~" H 8350 1300 50  0001 C CNN
	1    8350 1300
	1    0    0    -1  
$EndComp
$Comp
L power:GND #PWR019
U 1 1
P 8800 1500
F 0 "#PWR019" H 8800 1250 50  0001 C CNN
F 1 "GND" H 8805 1327 50  0000 C CNN
F 2 "" H 8800 1500 50  0001 C CNN
F 3 "" H 8800 1500 50  0001 C CNN
	1    8800 1500
	1    0    0    -1  
$EndComp
$Comp
L Device:LED PWR_LED1
U 1 1
P 7550 1500
F 0 "PWR_LED1" V 7589 1383 50  0000 R CNN
F 1 "PWR_LED" V 7498 1383 50  0000 R CNN
F 2 "LED_THT:LED_D3.0mm_Clear" H 7550 1500 50  0001 C CNN
F 3 "~" H 7550 1500 50  0001 C CNN
	1    7550 1500
	0    -1   -1   0   
$EndComp
$Comp
L Device:R R2
U 1 1
P 7550 1200
F 0 "R2" H 7620 1246 50  0000 L CNN
F 1 "470" H 7620 1155 50  0000 L CNN
F 2 "Resistor_THT:R_Axial_DIN0207_L6.3mm_D2.5mm_P7.62mm_Horizontal" V 7480 1200 50  0001 C CNN
F 3 "~" H 7550 1200 50  0001 C CNN
	1    7550 1200
	1    0    0    -1  
$EndComp
$Comp
L Regulator_Linear:AMS1117-3.3 U2
U 1 1
P 8800 1050
F 0 "U2" H 8800 1292 50  0000 C CNN
F 1 "AMS1117-3.3" H 8800 1201 50  0000 C CNN
F 2 "Package_TO_SOT_SMD:SOT-223-3_TabPin2" H 8800 1250 50  0001 C CNN
F 3 "http://www.advanced-monolithic.com/pdf/ds1117.pdf" H 8900 800 50  0001 C CNN
	1    8800 1050
	-1   0    0    -1  
$EndComp
NoConn ~ 10200 1450
$Comp
L Connector:Barrel_Jack_MountingPin DC_in1
U 1 1
P 10200 1150
F 0 "DC_in1" H 10100 950 50  0000 R CNN
F 1 "DC_in_5v-18v" H 10500 1400 50  0000 R CNN
F 2 "Connector_BarrelJack:BarrelJack_Horizontal" H 10250 1110 50  0001 C CNN
F 3 "~" H 10250 1110 50  0001 C CNN
	1    10200 1150
	-1   0    0    -1  
$EndComp
Text Notes 6300 1650 0    47   ~ 0
Pines de alimentacion extra
$EndSCHEMATC
